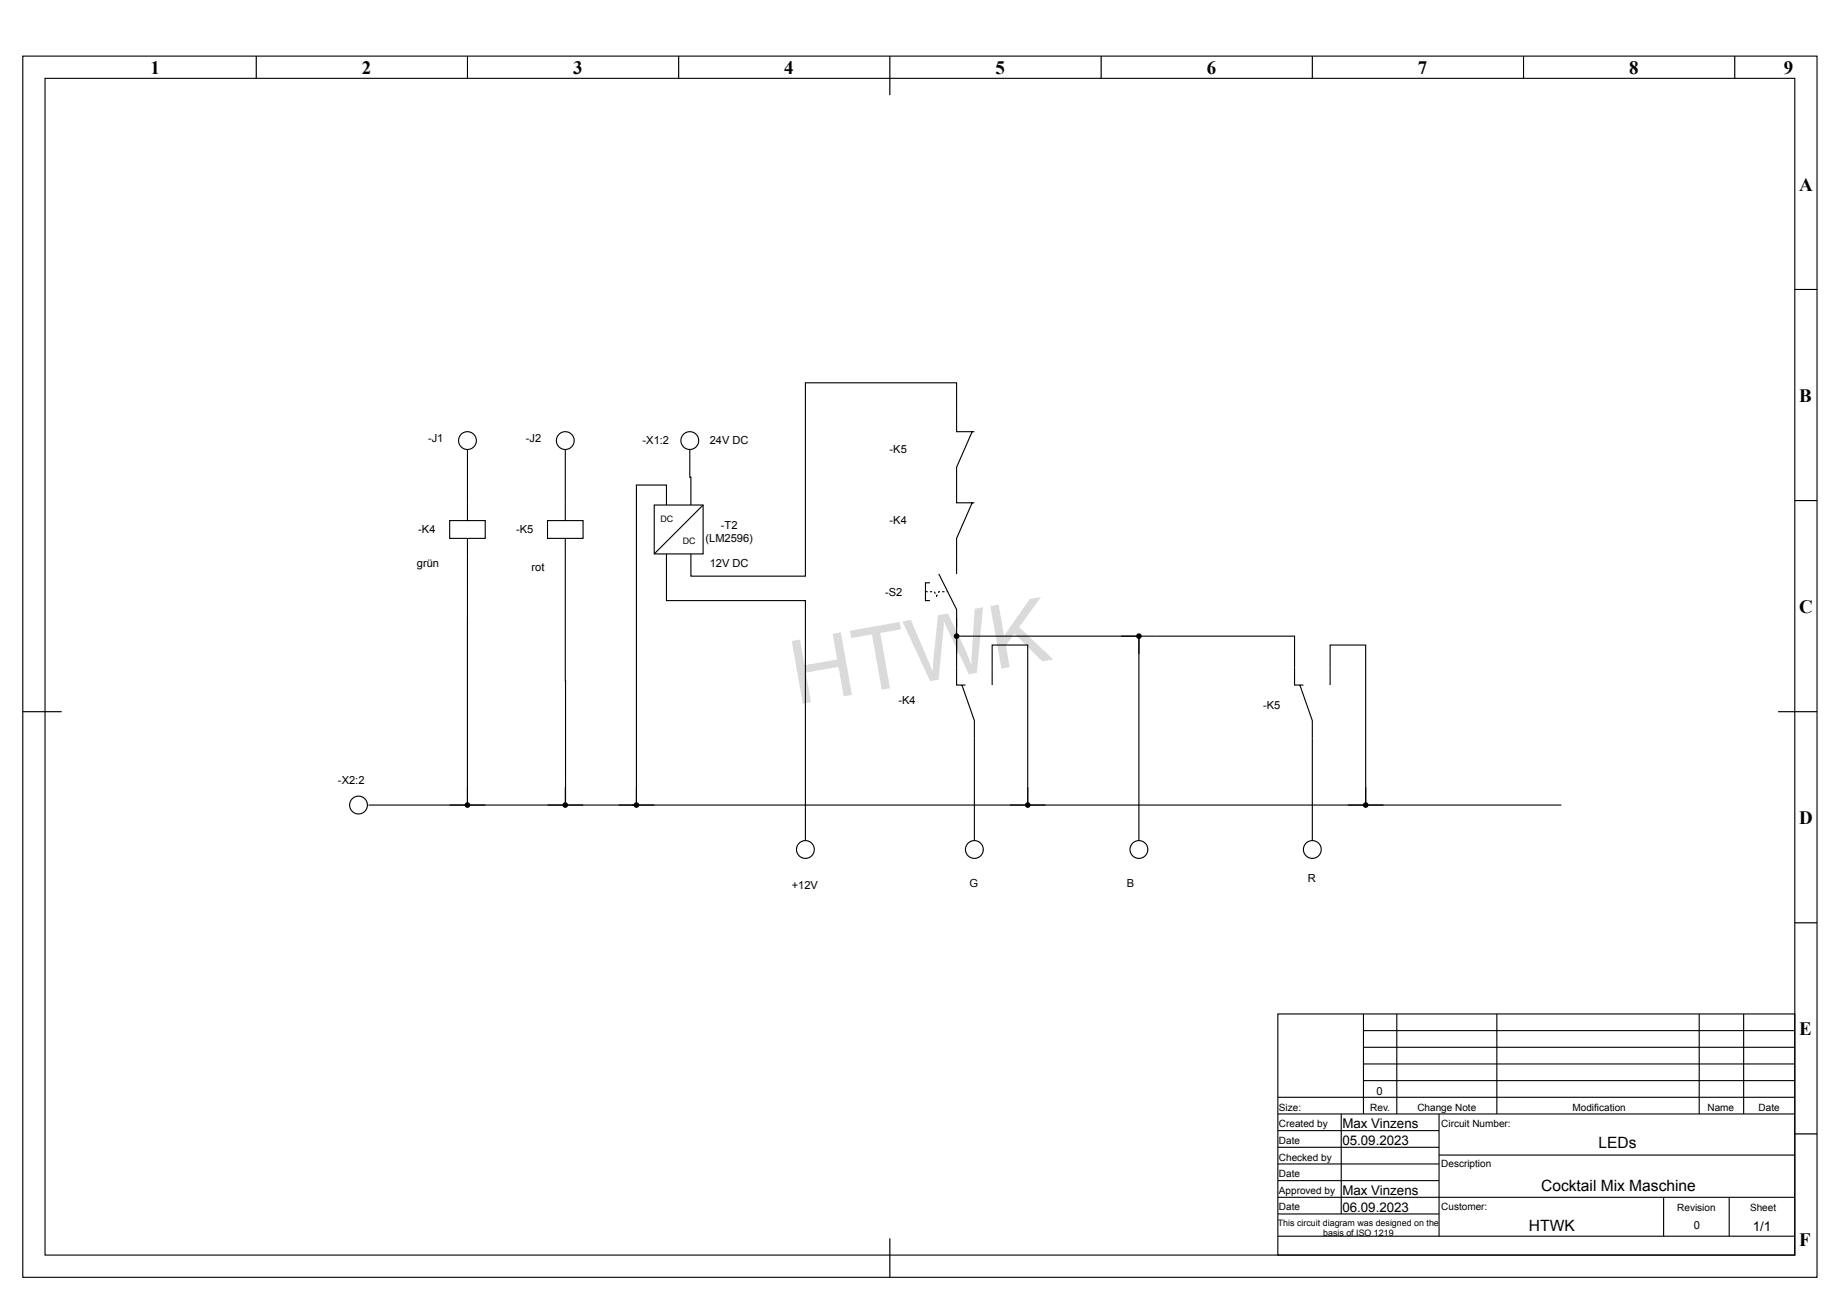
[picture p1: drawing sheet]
<svg xmlns="http://www.w3.org/2000/svg" width="420mm" height="297mm" viewBox="0 0 420 297" stroke-linecap="round" stroke-linejoin="round" font-family="sans-serif">
<g fill="none" stroke="#000" stroke-width=".25">
<path d="M5.2 12.8h409.8v279h-409.8zM10.3 17.9h399.6v268.8h-399.6zM58.5 12.8v5.1zM106.8 12.8v5.1zM155 12.8v5.1zM203.2 12.8v8.9zM251.5 12.8v5.1zM299.7 12.8v5.1zM347.9 12.8v5.1zM396.2 12.8v5.1zM409.9 66.1h5.1zM409.9 114.4h5.1z"/>
<path d="M5.2 162.6h8.9zM406.1 162.6h8.9zM409.9 210.8h5.1zM291.8 231.7h118.1v55h-118.1zM311.4 231.7v22.8M311.4 239.3h98.5M311.4 235.5h98.5M319 231.7v22.8M341.8 231.7v22.8M388 231.7v22.8M398.2 231.7v22.8M291.8 258.3h36.8"/>
<path d="M291.8 250.7h118.1M291.8 254.5h118.1M306.3 254.5v22.9M311.4 246.9h98.5M311.4 243.1h98.5M328.6 254.5v27.9M409.9 259.1h5.1zM291.8 277.4h36.8M291.8 273.5h118.1M291.8 269.7h36.8M291.8 265.9h36.8M291.8 262.1h36.8"/>
<path d="M328.6 263.9h81.3M379.9 273.5v8.9M394.9 273.5v8.9M203.2 282.9v8.9zM291.8 282.4h118.1"/>
</g>
<g fill="none" stroke="#000" stroke-width=".23">
<path d="M58.5 12.8v5.1M106.8 12.8v5.1M155 12.8v5.1M203.2 12.8v8.9M251.5 12.8v5.1M299.7 12.8v5.1M347.9 12.8v5.1M396.2 12.8v5.1M409.9 66.1h5.1M409.9 114.4h5.1M5.2 162.6h8.9M406.1 162.6h8.9"/>
<path d="M409.9 210.8h5.1M409.9 259.1h5.1M203.2 282.9v8.9"/>
</g>
<circle cx="106.8" cy="100.7" r="2.03" fill="#fff"/>
<circle cx="106.8" cy="100.7" r="2.03" fill="none" stroke="#000" stroke-width=".25"/>
<circle cx="129.1" cy="100.7" r="2.03" fill="#fff"/>
<g fill="none" stroke="#000" stroke-width=".25">
<path d="M106.8 102.7v12.2M106.8 127.1l-.1 56.8"/>
<circle cx="129.1" cy="100.7" r="2.03"/>
</g>
<path d="M102.7 118.9h8.1v4.1h-8.1z" fill="#fff"/>
<path d="M102.7 118.9h8.1v4.1h-8.1zM106.8 114.9v4M129.1 102.7v12.2M106.8 123v4.1M129.1 127.1l.1 56.8" fill="none" stroke="#000" stroke-width=".25"/>
<path d="M125 118.9h8.2v4.1h-8.2z" fill="#fff"/>
<path d="M125 118.9h8.2v4.1h-8.2zM129.1 114.9v4M129.1 123v4.1M84.2 183.9h272.4" fill="none" stroke="#000" stroke-width=".25"/>
<circle cx="157.5" cy="100.7" r="2.03" fill="#fff"/>
<circle cx="157.5" cy="100.7" r="2.03" fill="none" stroke="#000" stroke-width=".25"/>
<circle cx="81.9" cy="183.9" r="2.03" fill="#fff"/>
<g fill="none" stroke="#000" stroke-width=".25">
<path d="M152.2 115.4v-4.6h-6.9v73.1h-1M157.5 102.7v6.3h.3v6.4"/>
<circle cx="81.9" cy="183.9" r="2.03"/>
</g>
<path d="M149.4 115.4h11.2v11.2h-11.2z" fill="#fff"/>
<path d="M149.4 115.4h11.2v11.2h-11.2zM160.6 115.4l-11.1 11M152.2 126.6v10.6h31.7v54.9" fill="none" stroke="#000" stroke-width=".25"/>
<circle cx="183.9" cy="194.1" r="2.03" fill="#fff"/>
<circle cx="183.9" cy="194.1" r="2.03" fill="none" stroke="#000" stroke-width=".25"/>
<circle cx="260.1" cy="194.1" r="2.03" fill="#fff"/>
<g fill="none" stroke="#000" stroke-width=".25">
<path d="M222.5 168.7v23.4"/>
<circle cx="260.1" cy="194.1" r="2.03"/>
</g>
<circle cx="222.5" cy="194.1" r="2.03" fill="#fff"/>
<circle cx="222.5" cy="194.1" r="2.03" fill="none" stroke="#000" stroke-width=".25"/>
<circle cx="299.7" cy="194.1" r="2.03" fill="#fff"/>
<g fill="none" stroke="#000" stroke-width=".25">
<path d="M222 98.6l-3.5 8.2v8.1h4M222.5 98.6h-4v-11.1h-34.6v44.1h-26.1v-5M222 114.9l-3.5 8.1v8.1M212.4 133.2h-1.1v4h1.1M214.4 131.1l4.1 8.1v4.1M218.5 141.3v15.2h2M218.5 145.3h41.6v46.8M219.7 156.5l2.8 8.1v4.1M226.6 156.5v-9.1h8.1v36.5v-4M256 145.3h39.6v11.2h2.1M260.1 145.3v4.1M296.9 156.5l2.8 8.1v27.5"/>
<path d="M303.8 156.5v-9.1h8.1v36.5v-4M106.8 179.9v4M129.1 179.9v4M145.3 179.9v4M102.7 183.9h8.1M125 183.9h8.2M141.3 183.9h8.1M230.6 183.9h8.2M307.8 183.9h8.1"/>
<circle cx="218.5" cy="145.3" r=".51"/>
<circle cx="260.1" cy="145.3" r=".51"/>
<circle cx="106.8" cy="183.9" r=".51"/>
<circle cx="129.1" cy="183.9" r=".51"/>
<circle cx="145.3" cy="183.9" r=".51"/>
<circle cx="234.7" cy="183.9" r=".51"/>
<circle cx="299.7" cy="194.1" r="2.03"/>
<circle cx="311.9" cy="183.9" r=".51"/>
</g>
<g fill="#000">
<path d="M211.3 135.1h.6v.2h-.6zM212.4 135.1h.5v.2h-.5zM213.3 135.2l.2-.1 .2 .5-.2 .1zM213.9 135.8l.3 .1-.3 .6-.2-.3 .3-.1h-.2zM214.3 135.1h.4v.2h-.3v-.1v.3l-.2-.2zM215.2 135.1h.5v.2h-.5zM216.2 135.1h.2v.2h-.2z"/>
<circle cx="218.5" cy="145.3" r=".51"/>
<circle cx="260.1" cy="145.3" r=".51"/>
<circle cx="106.8" cy="183.9" r=".51"/>
<circle cx="129.1" cy="183.9" r=".51"/>
<circle cx="145.3" cy="183.9" r=".51"/>
<circle cx="234.7" cy="183.9" r=".51"/>
<circle cx="311.9" cy="183.9" r=".51"/>
</g>
<text font-size="20.3" x="181.7" y="161" transform="rotate(-10 181.7 161)">HTWK</text>
<g font-size="4.3">
<text x="34.4" y="16.9">1</text>
<text x="82.6" y="16.9">2</text>
<text x="130.9" y="16.9">3</text>
<text x="179.1" y="16.9">4</text>
<text x="227.3" y="16.9">5</text>
<text x="275.6" y="16.9">6</text>
<text x="323.8" y="16.9">7</text>
<text x="372" y="16.9">8</text>
<text x="407.3" y="16.9">9</text>
<text x="410.9" y="43.5">A</text>
<text x="410.9" y="91.8">B</text>
<text x="410.9" y="140">C</text>
<text x="410.9" y="188.2">D</text>
<text x="410.9" y="236.5">E</text>
<text x="410.9" y="284.7">F</text>
</g>
<g font-size="3.6">
<text x="365" y="262.4">LEDs</text>
<text x="352" y="272">Cocktail Mix Maschine</text>
<text x="349.2" y="281.2">HTWK</text>
</g>
<g font-size="3">
<text x="306.6" y="257.8">Max Vinzens</text>
<text x="306.6" y="261.6">05.09.2023</text>
<text x="306.6" y="273">Max Vinzens</text>
<text x="306.6" y="276.8">06.09.2023</text>
<text x="400.3" y="281.2">1/1</text>
</g>
<g font-size="2.5">
<text x="97.8" y="101">-J1</text>
<text x="120.1" y="101">-J2</text>
<text x="146.7" y="101.5">-X1:2</text>
<text x="162.1" y="101.5">24V DC</text>
<text x="203.2" y="103.6">-K5</text>
<text x="203.2" y="119.8">-K4</text>
<text x="95.5" y="121.9">-K4</text>
<text x="117.9" y="121.9">-K5</text>
<text x="161.1" y="123.9">(LM2596)</text>
<text x="164.6" y="120.8">-T2</text>
<text x="95.2" y="129.5">grün</text>
<text x="121.4" y="130.5">rot</text>
<text x="162.1" y="129.5">12V DC</text>
<text x="202.1" y="136.1">-S2</text>
<text x="205.2" y="161">-K4</text>
<text x="288.5" y="162">-K5</text>
<text x="77.2" y="179.2">-X2:2</text>
<text x="180.8" y="203.1">+12V</text>
<text x="221.4" y="202.6">G</text>
<text x="257.3" y="202.6">B</text>
<text x="298.6" y="201.6">R</text>
<text x="314.3" y="250.1">0</text>
<text x="386.8" y="280.8">0</text>
</g>
<g font-size="2.3">
<text x="292.1" y="257.6">Created by</text>
<text x="292.1" y="253.7">Size:</text>
<text x="312.9" y="253.7">Rev.</text>
<text x="323.7" y="253.7">Change Note</text>
<text x="329.1" y="257.6">Circuit Number:</text>
<text x="359.1" y="253.7">Modification</text>
<text x="389.9" y="253.7">Name</text>
<text x="401.6" y="253.7">Date</text>
<text x="292.1" y="261.4">Date</text>
<text x="292.1" y="265.2">Checked by</text>
<text x="292.1" y="269">Date</text>
<text x="329.1" y="266.7">Description</text>
<text x="292.1" y="272.8">Approved by</text>
<text x="292.1" y="276.3">Date</text>
<text x="329.1" y="276.3">Customer:</text>
<text x="383" y="276.6">Revision</text>
<text x="399.7" y="276.6">Sheet</text>
</g>
<g font-size="2">
<text x="150.9" y="119.3">DC</text>
<text x="155.9" y="124.4">DC</text>
<text x="291.8" y="280.1">This circuit diagram was designed on the</text>
<text x="302.2" y="282.4">basis of ISO 1219</text>
</g>
</svg>
